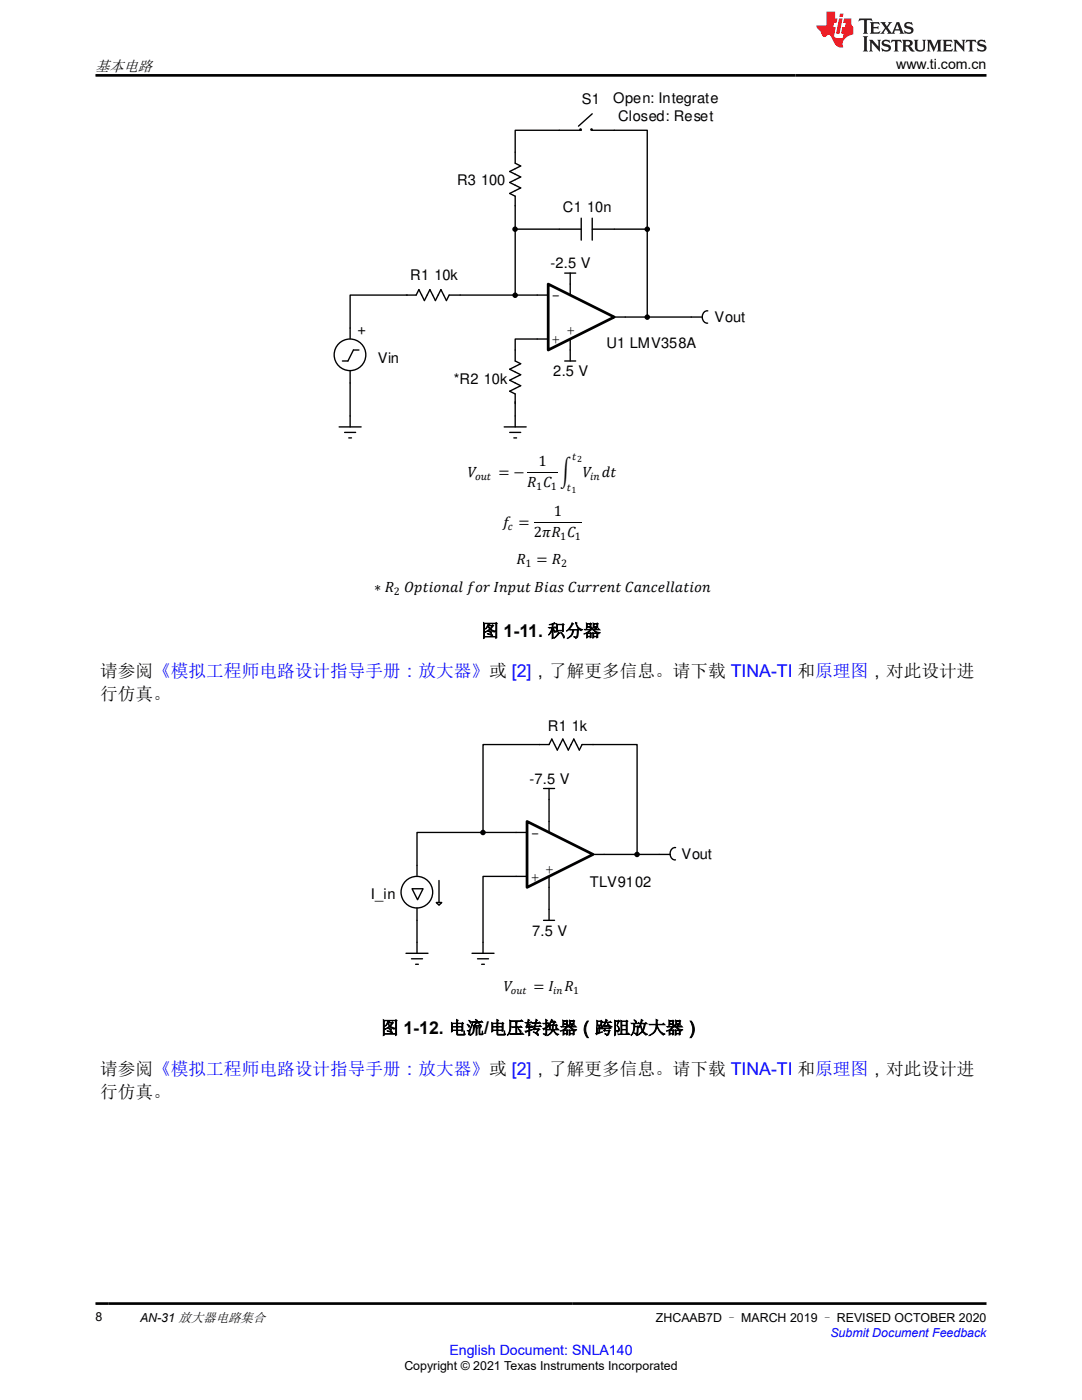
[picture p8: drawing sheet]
<svg xmlns="http://www.w3.org/2000/svg" width="216mm" height="279mm" viewBox="0 0 216 279" stroke-linecap="round" stroke-linejoin="round" font-family="sans-serif">
<g fill="#000">
<circle cx="102.8" cy="45.7" r=".41"/>
<circle cx="102.8" cy="58.9" r=".41"/>
<circle cx="129.2" cy="45.7" r=".41"/>
<circle cx="129.2" cy="63.3" r=".41"/>
</g>
<g fill="none" stroke="#000" stroke-width=".27">
<path d="M111.6 26h4.4M118.2 26h4.4M81.1 58.9h1.9l.6-1.1 1.1 2.2 1.1-2.2 1.1 2.2 1.1-2.2 1.1 2.2 .5-1.1h2.2M111.6 45.7h4.4M112.7 54.5h2.2M113.8 54.5v2.2M116 43.5v4.4M118.2 45.7h4.4M118.2 43.5v4.4M69.9 65.5v2.1M69.9 74v2.4M71.6 69.9h-1.1l-1.1 2.1h-1.1"/>
<path d="M102.8 69.9v2.1l1.1 .6-2.2 1.1 2.2 1.1-2.2 1.1 2.2 1.1-2.2 1.1 1.1 .5v1.9M112.7 72h2.2M113.8 69.9v2.1M137.9 63.3h2.1M141.2 62a1.23 1.23 0 0 0-1.1 1.3 1.23 1.23 0 0 0 1.1 1.2M67.7 85.2h4.4M68.8 86.3h2.2M69.6 87.4h.5M69.9 83v2.2M100.6 85.2h4.4M101.7 86.3h2.2M102.5 87.4h.6"/>
<path d="M102.8 83v2.2"/>
<circle cx="102.8" cy="45.7" r=".41"/>
<circle cx="102.8" cy="58.9" r=".41"/>
<circle cx="129.2" cy="45.7" r=".41"/>
<circle cx="69.8" cy="70.8" r="3.2"/>
<circle cx="129.2" cy="63.3" r=".41"/>
</g>
<circle cx="118" cy="25.9" r=".14" fill="#fff"/>
<circle cx="118" cy="25.9" r=".14" fill="none" stroke="#000" stroke-width=".27"/>
<circle cx="115.8" cy="25.9" r=".14" fill="#fff"/>
<g fill="none" stroke="#000" stroke-width=".27">
<path d="M118.2 22.7l-2.8 2.5M107.2 58.9h2.2M113.8 56.7v2.2M107.2 67.7h2.2M113.8 67.7v2.2M122.6 63.3h2.2"/>
<circle cx="115.8" cy="25.9" r=".14"/>
</g>
<path d="M115.4 25.2h3.3" fill="none" stroke="#fff" stroke-width=".27"/>
<path d="M109.4 56.7l13.2 6.6-13.2 6.6z" fill="#fff"/>
<path d="M109.4 56.7l13.2 6.6-13.2 6.6z" fill="none" stroke="#000" stroke-width=".55"/>
<g fill="none" stroke="#000" stroke-width=".27">
<path d="M111.6 26h-8.8v6.6l1.1 .5-2.2 1.1 2.2 1.1-2.2 1.1 2.2 1.1-2.2 1.1 1.1 .6v19.7M122.6 26h6.6v19.7M81.2 58.9h-11.3v6.6M91.8 58.9h15.4M102.8 45.7h8.8M122.6 45.7h6.6M129.2 45.7v17.6M69.9 76.4v6.6M107.2 67.7h-4.4v2.2M124.8 63.3h13.1M102.8 80.2v2.8M107.6 148.6h2l.5-1.1 1.1 2.2 1.1-2.2 1.1 2.2 1.1-2.2 1.1 2.2 .5-1.1h2.2"/>
<path d="M108.5 157.4h2.2M109.6 157.4v2.2M103 174.9h2.2M103 166.1h2.2M109.6 163.9v2.2M109.6 174.9v2.2M118.3 170.5h2.2M131.5 170.5h2.2M134.8 169.2a1.23 1.23 0 0 0-1.1 1.2 1.23 1.23 0 0 0 1.1 1.2M81 190.3h4.4M82.1 191.3h2.2M82.9 192.4h.6"/>
<path d="M83.2 188.1v2.2M94.2 190.3h4.4M95.3 191.3h2.2M96.1 192.4h.6M96.4 188.1v2.2M108.5 183.7h2.2M109.6 181.5v2.1"/>
<circle cx="96.4" cy="166.1" r=".41"/>
<circle cx="127.1" cy="170.5" r=".41"/>
</g>
<path d="M105.2 94.3h6.1M106.5 104.3h9.6" fill="none" stroke="#000" stroke-width=".2"/>
<g fill="#000">
<circle cx="96.4" cy="166.1" r=".41"/>
<circle cx="127.1" cy="170.5" r=".41"/>
</g>
<path d="M105.2 163.9l13.1 6.6-13.1 6.6z" fill="#fff"/>
<path d="M105.2 163.9l13.1 6.6-13.1 6.6z" fill="none" stroke="#000" stroke-width=".55"/>
<g fill="none" stroke="#000" stroke-width=".27">
<path d="M107.7 148.6h-11.3v17.5M109.6 159.6v4.3M118.3 148.6h8.8v21.9M82.2 177.4h2.2l-1.1 2.2zM87.6 175.7v4.4M96.4 166.1h-13.2v8.6M96.4 166.1h6.6M103 174.9h-6.6v13.2M109.6 177.1v4.4M120.5 170.5h11M83.2 181.2v6.9M87 180.1h1.1l-.5 .6z"/>
<circle cx="83.2" cy="178.1" r="3.2"/>
</g>
<path d="M171.5 3.7l-.2 .6 .5-.3h.6v.2v2.2l-.2 .3h1l-.2-.3v-2.2v-.2h.5l.5 .3-.1-.6zM173.6 4.4l.2 .4v1.6l-.2 .3h1.9l.1-.6a1.08 1.08 0 0 1-1.3 .2v-.6h.6l.4 .1v-.6l-.4 .2h-.6v-.6l.2-.1a1 1 0 0 1 1 .3l-.1-.6zM175.7 4.4l.9 1.2-1 1.1h.9l-.2-.2 .5-.7 .4 .7-.2 .2h1.6l-.2-.2 .2-.4h.9l.1 .4-.1 .2h.9l-.2-.3-.8-2h-.5l-.9 2.2-.9-1.1 .9-1.1h-.8l.2 .2-.4 .7-.4-.7 .2-.2zM179 4.8l.4 1h-.7zM180.7 4.6a.65 .65 0 0 0-.2 .7 .65 .65 0 0 0 .6 .4l.6 .2 .1 .2a.79 .79 0 0 1-.7 .4 .79 .79 0 0 1-.7-.5l.1 .7 .2-.1a.93 .93 0 0 0 1.1 .1 .93 .93 0 0 0 .4-.9 1.46 1.46 0 0 0-1.2-.6l-.1-.4a1.09 1.09 0 0 1 1.2 .2l-.2-.6-.1 .1-.5-.1zM172.2 7.2l.2 .4v2.3l-.2 .4h1l-.2-.4v-2.3l.2-.4zM173.4 7.9l.2 .4v1.6l-.2 .4h.8l-.3-.4 .1-1.4 1.6 1.8v-2l.2-.4h-.7l.1 .3 .1 1.1-1.2-1.4zM176.2 8.1a.65 .65 0 0 0-.2 .7 .65 .65 0 0 0 .6 .4l.6 .2 .1 .3a.79 .79 0 0 1-.7 .3 .79 .79 0 0 1-.7-.5l.1 .8 .2-.1a.93 .93 0 0 0 1.1 0 .93 .93 0 0 0 .4-.9 1.46 1.46 0 0 0-1.2-.6l-.1-.4a1.09 1.09 0 0 1 1.2 .2l-.1-.6-.2 .1-.5-.1zM177.9 7.9l-.1 .7a.63 .63 0 0 1 .8-.4v1.7l-.3 .4h1l-.2-.4v-1.7a.66 .66 0 0 1 .8 .4l-.1-.7zM180 7.9l.2 .4v1.6l-.2 .4h1l-.2-.2-.1-.8 .5 .1 .1 .1a.79 .79 0 0 0 1.2 .7l-1-1a.61 .61 0 0 0 .6-.6 .61 .61 0 0 0-.5-.6zM180.8 8.3l.1-.1a.47 .47 0 0 1 .5 .1 .47 .47 0 0 1 .1 .5l-.1 .2h-.7zM182.3 7.9l.2 .3a2.27 2.27 0 0 0 .4 1.9 1.04 1.04 0 0 0 1.7-.6v-1.3l.2-.3h-.8l.2 .4v1.2a.6 .6 0 0 1-.6 .5 .6 .6 0 0 1-.6-.5v-1.2l.3-.4zM184.9 7.9l.2 .4v1.6l-.2 .4h.8l-.3-.4v-1.5l.9 1.9 .9-1.9v1.5l-.3 .4h1l-.2-.4v-1.6l.2-.4h-.8l-.7 1.6-.6-1.6zM188.1 7.9l.2 .4v1.6l-.2 .4h1.9l.1-.6a1.09 1.09 0 0 1-1.3 .1v-.6h.6l.4 .2v-.7l-.4 .2h-.6v-.5l.2-.2a1.01 1.01 0 0 1 1 .3l-.1-.6zM190.2 7.9l.3 .4v1.6l-.3 .4h.8l-.2-.4v-1.4l1.6 1.8v-2l.2-.4h-.7l.2 .3v1.1l-1.2-1.4zM192.8 7.9l-.1 .7a.63 .63 0 0 1 .8-.4v1.7l-.3 .4h1l-.2-.4v-1.7a.66 .66 0 0 1 .8 .4l-.1-.7zM195.2 8.1a.65 .65 0 0 0-.2 .7 .65 .65 0 0 0 .6 .4l.6 .2 .2 .3a.79 .79 0 0 1-.7 .3 .79 .79 0 0 1-.7-.5l.1 .8 .2-.1a.93 .93 0 0 0 1 0 .93 .93 0 0 0 .5-.9 1.46 1.46 0 0 0-1.3-.6v-.4a1.09 1.09 0 0 1 1.2 .2l-.2-.6-.2 .1-.5-.1z" fill="#231f20"/>
<path d="M164.9 2.3v2.8h-2l.1 .4 .8 .9a.95 .95 0 0 0 1 .9 .59 .59 0 0 1 .5-.3 .59 .59 0 0 1 .5 .3l.4 .8a1.59 1.59 0 0 0 2.1 1.3 1.61 1.61 0 0 1 1-2.2l1-.4-.1-1.4a1.59 1.59 0 0 1-.3-1.7h-1.5l-.2 .9h.6l-.2 .8h-.5l-.2 1v.3h.4l-.1 .9h-.7a.73 .73 0 0 1-1-.6l.3-1.6h-.5l.1-.8h.5l.2-.9h-.5v-1.4zM167.4 3.7l-.6 3h.7l.6-3zM167.6 2.7l-.1 .7h.7l.1-.7z" fill="#ed1c24"/>
<path d="M19 15h177.8M19 260.2h177.8" fill="none" stroke="#000" stroke-width=".53"/>
<g font-size="3.5">
<text x="96" y="127.1">图 1-11. 积分器</text>
<text x="20" y="135.2">请参阅《模拟工程师电路设计指导手册：放大器》或 [2]，了解更多信息。请下载 TINA-TI 和原理图，对此设计进</text>
<text x="20" y="139.8">行仿真。</text>
<text x="76" y="206.3">图 1-12. 电流/电压转换器（跨阻放大器）</text>
<text x="20" y="214.5">请参阅《模拟工程师电路设计指导手册：放大器》或 [2]，了解更多信息。请下载 TINA-TI 和原理图，对此设计进</text>
<text x="20" y="219">行仿真。</text>
</g>
<g font-size="3">
<text x="19" y="14.1">基本电路</text>
<text x="93.3" y="95.2">8</text>
<text x="99.4" y="95.2">= F</text>
<text x="107.4" y="92.9">1</text>
<text x="111.8" y="95.2">±</text>
<text x="116.3" y="95.2">8 @P</text>
<text x="105.2" y="97.2">4 %</text>
<text x="100.3" y="105.1">B =</text>
<text x="106.5" y="107.1">2Ë4 %</text>
<text x="110.5" y="102.9">1</text>
<text x="103.1" y="112.6">4 = 4</text>
<text x="74.7" y="118.1">¤ 4</text>
<text x="80.7" y="118.1">1LPEKJ=H BKN +JLQP $E=O %QNNAJP %=J?AHH=PEKJ</text>
</g>
<g font-size="2.9">
<text x="116.1" y="20.8">S1</text>
<text x="122.3" y="20.5">Open: Integrate</text>
<text x="123.4" y="24.2">Closed: Reset</text>
<text x="91.2" y="37">R3 100</text>
<text x="112.3" y="42.2">C1 10n</text>
<text x="109.8" y="53.5">-2.5 V</text>
<text x="81.9" y="55.9">R1 10k</text>
<text x="110" y="59.9">-</text>
<text x="142.6" y="64.3">Vout</text>
<text x="72.9" y="66.9" transform="rotate(-90 72.9 66.9)">+</text>
<text x="110" y="68.7">+</text>
<text x="113" y="66.9">+</text>
<text x="121" y="69.4">U1 LMV358A</text>
<text x="75.4" y="72.4">Vin</text>
<text x="90.5" y="76.6">*R2 10k</text>
<text x="110.4" y="75.1">2.5 V</text>
<text x="109.3" y="145.8">R1 1k</text>
<text x="105.6" y="156.4">-7.5 V</text>
<text x="105.9" y="167.2">-</text>
<text x="136" y="171.4">Vout</text>
<text x="74" y="179.4">I_in</text>
<text x="105.9" y="175.9">+</text>
<text x="108.8" y="174.4">+</text>
<text x="117.7" y="177">TLV9102</text>
<text x="106.2" y="186.7">7.5 V</text>
<text x="100.5" y="197.7">8</text>
<text x="106.4" y="197.7">= +</text>
<text x="112.6" y="197.7">4</text>
</g>
<text font-size="2.8" x="178.8" y="13.8">www.ti.com.cn</text>
<text font-size="2.8" fill="#00f" x="89.7" y="270.4">English Document: SNLA140</text>
<g font-size="2.5">
<text x="19" y="263.6">8</text>
<text x="27.9" y="263.8">AN-31 放大器电路集合</text>
<text x="130.9" y="263.8">ZHCAAB7D – MARCH 2019 – REVISED OCTOBER 2020</text>
<text x="80.7" y="273.5">Copyright © 2021 Texas Instruments Incorporated</text>
</g>
<text font-size="2.5" fill="#00f" x="165.7" y="266.8">Submit Document Feedback</text>
<g font-size="2.2">
<text x="94.8" y="95.8">KQP</text>
<text x="114.2" y="91.8">P</text>
<text x="117.8" y="95.8">EJ</text>
<text x="107" y="97.8">1</text>
<text x="109.9" y="97.8">1</text>
<text x="113.1" y="98">P</text>
<text x="101.4" y="105.7">?</text>
<text x="111.8" y="107.7">1</text>
<text x="114.7" y="107.7">1</text>
<text x="104.8" y="113.2">1</text>
<text x="112" y="113.2">2</text>
<text x="78.6" y="118.7">2</text>
</g>
<g font-size="2.1">
<text x="102" y="198.3">KQP</text>
<text x="110.4" y="198.3">EJ</text>
<text x="114.4" y="198.3">1</text>
</g>
<g font-size="1.8">
<text x="115.1" y="92.2">2</text>
<text x="114" y="98.4">1</text>
</g>
</svg>
